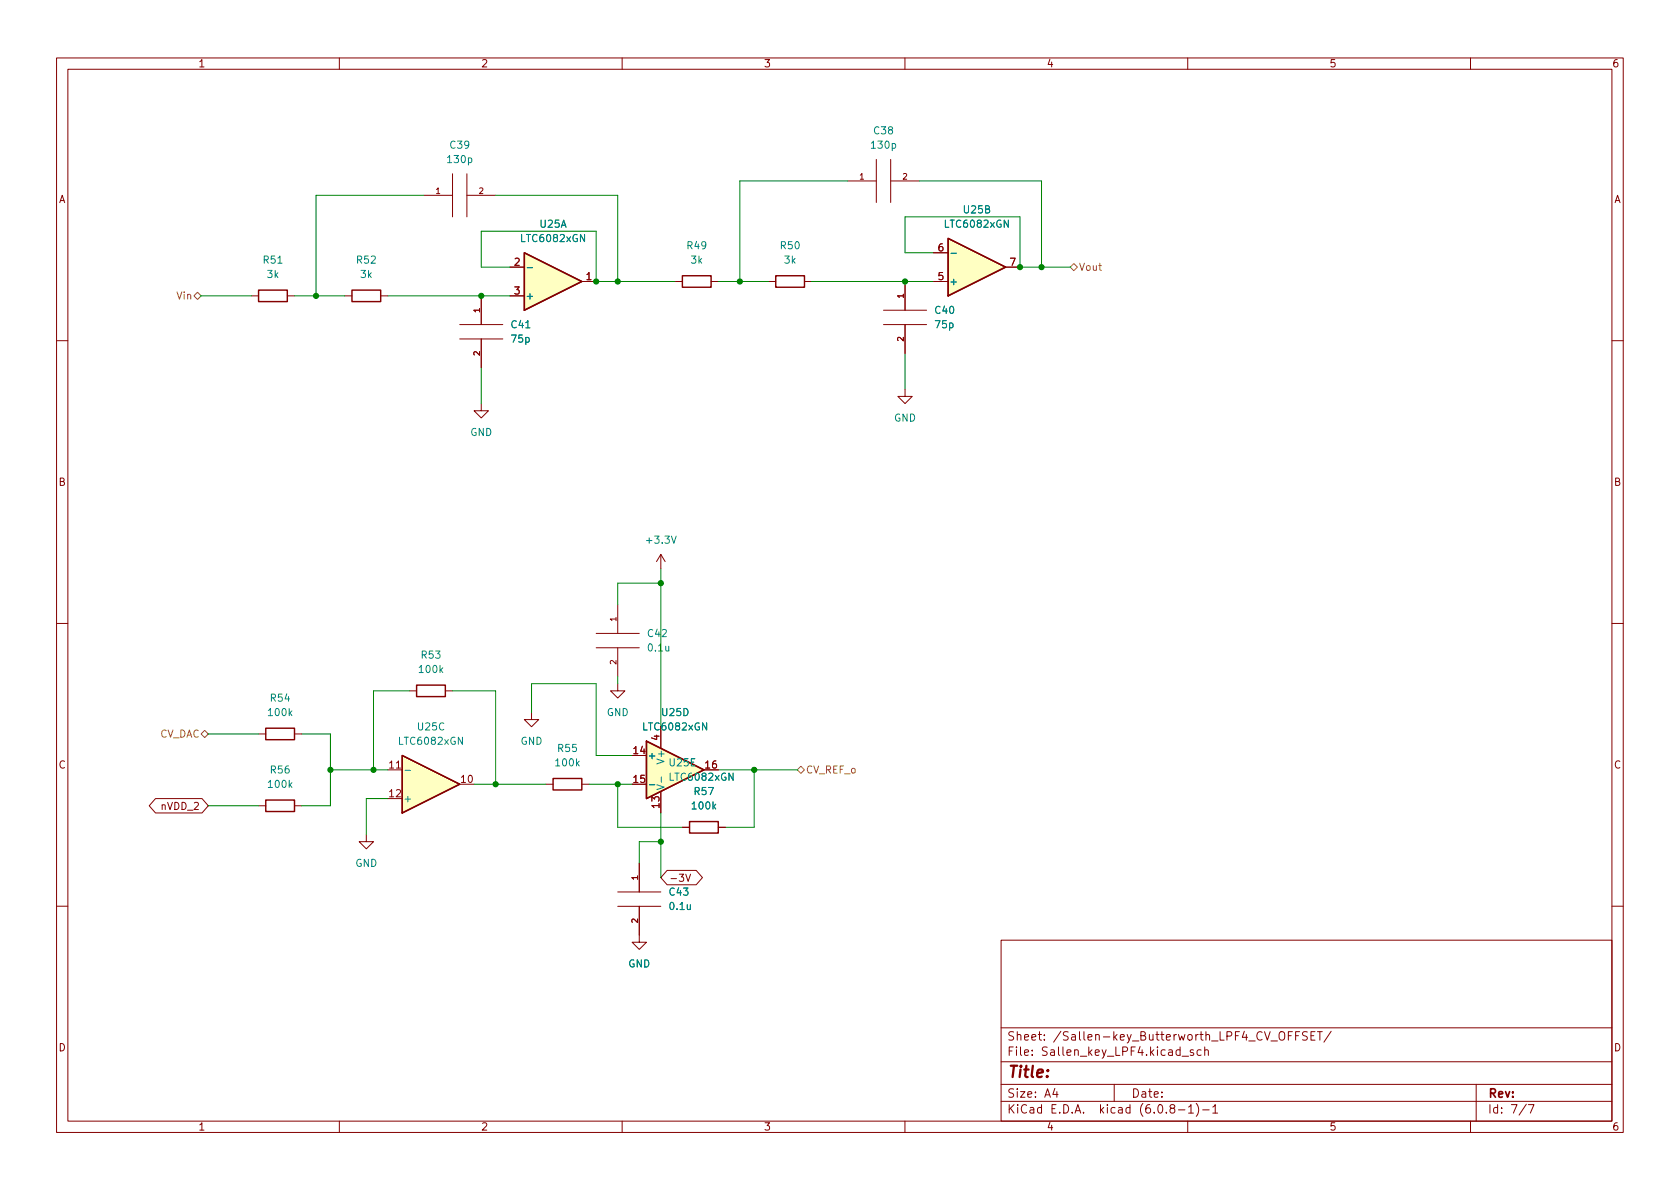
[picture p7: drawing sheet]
<svg xmlns="http://www.w3.org/2000/svg" width="297mm" height="210mm" viewBox="0 0 297 210" stroke-linecap="round" stroke-linejoin="round" font-family="sans-serif">
<g fill="none" stroke="#840000" stroke-width=".18">
<path d="M10 10.2h277v190.1h-277zM12 12.2h273v186.1h-273zM60 10.2v2M110 10.2v2M160 10.2v2M210 10.2v2M260 10.2v2M74.9 34.5h5.1M80 30.7v7.6M82.5 30.7v7.6M82.5 34.5h5.1M149.9 32h5"/>
<path d="M154.9 28.2v7.6M157.5 28.2v7.6M157.5 32h5.1M44.4 52.3h1.3M50.8 52.3h1.3M61 52.3h1.2M67.3 52.3h1.3M81.3 59.9h7.6M81.3 57.4h7.6M85.1 52.3v5.1M85.1 59.9v5.1M90.2 52.3h2.5"/>
<path d="M90.2 47.2h2.5M102.9 49.8h2.5M119.4 49.8h1.2M125.7 49.8h1.3M135.9 49.8h1.3M142.2 49.8h1.3M156.2 57.4h7.6M156.2 54.9h7.6M160 49.8v5.1M160 57.4v5.1M165.1 49.8h2.5M165.1 44.7h2.5"/>
<path d="M177.8 47.2h2.5M10 60.2h2M85.1 71.4v1.2h1.3l-1.3 1.3-1.3-1.3h1.3M160 68.8v1.3h1.3l-1.3 1.3-1.3-1.3h1.3M285 60.2h2M116.8 98l-.7 1.3M116.8 98v2.6M116.8 98l.8 1.3M10 110.2h2M105.4 114.5h7.6M105.4 112h7.6M109.2 106.9v5.1"/>
<path d="M109.2 114.5v5.1M285 110.2h2M45.7 129.8h1.3M52.1 129.8h1.2M68.6 136.1h2.5M72.4 122.2h1.3M78.7 122.2h1.3M94 126v1.2h1.2l-1.2 1.3-1.3-1.3h1.3M96.5 138.7h1.3M102.9 138.7h1.2M109.2 120.9v1.3h1.3l-1.3 1.2-1.3-1.2h1.3M116.8 128.5v3.8"/>
<path d="M116.8 139.9v3.9M27.5 141.2h8.2l1.1 1.3-1.1 1.3h-8.2l-1.1-1.3zM45.7 142.5h1.3M52.1 142.5h1.2M64.8 147.6v1.2h1.2l-1.2 1.3-1.3-1.3h1.3M109.2 157.7h7.6M113 152.6v5.1M118 153.9h5.1l1.1 1.3-1.1 1.3h-5.1l-1.2-1.3zM120.6 146.3h1.3M121.2 154.6l.5 1.3 .4-1.3M127 146.3h1.3M10 160.2h2"/>
<path d="M109.2 160.3h7.6M113 160.3v6.3h1.3l-1.3 1.3-1.2-1.3h1.2M177 166.3h108v32h-108zM285 160.2h2M60 198.3v2M110 198.3v2M160 198.3v2M177 194.8h108M177 191.8h108M177 187.8h108M177 181.8h108M186.5 192.5l-.4 1h1"/>
<path d="M186.9 193v1M197 191.8v3M207.1 196l-.2-.3v-.2l.2-.2 .5 .1 .1 .2-.1 .2-.6 .2-.1 .3v.4l.2 .1h.5l.1-.3-.1-.4-.2-.1M208.4 196.3h1.1M209 186.8h1.1M210 198.3v2M210.1 195.8l.5-.5v1.5M210.1 196.8h.9M211 185.7l-.4-.1-.2 .2 .1 .3 .5 .1v.4h-.6M211.5 195.1a1.72 1.72 0 0 1 0 2.3M212.4 185.7l-.5-.1-.3 .3v.4l.2 .3h.6M212.6 196.3h1.2"/>
<path d="M213 185.8l.2-.2 .4 .1v.9M213 185.1v1.5M214.4 195.8l.5-.5v1.5M214.4 196.8h.9M227.8 183.1h.5M228.5 182.4h-.7v1.5M229.1 183.1h.5M229.8 182.4h-.7v1.5M231.1 182.5l-.5-.1-.2 .2v.4l.6 .3 .1 .3-.2 .3h-.6M231.8 183.1h.5M232.5 182.4h-.7v1.5h.7M232.9 182.4h.9"/>
<path d="M233.4 182.4v1.5M235.4 182.4l-1.3 1.9M260 198.3v2M261 191.8v6.5M269.9 195.3l-1.3 1.9M270.2 195.3h1l-.6 1.5"/>
</g>
<g fill="none" stroke="#840000" stroke-width=".25">
<path d="M45.7 51.3h5.1v2h-5.1zM62.2 51.3h5.1v2h-5.1zM92.7 44.7l10.2 5.1-10.2 5.1zM120.6 48.8h5.1v2h-5.1zM137.2 48.8h5v2h-5zM167.6 42.2l10.2 5-10.2 5.1zM47 128.8h5.1v2h-5.1zM71.1 133.6l10.2 5.1-10.2 5.1zM73.7 121.2h5v2h-5zM97.8 137.7h5.1v2h-5.1zM114.3 131.1l10.2 5-10.2 5.1zM47 141.5h5.1v2h-5.1z"/>
<path d="M121.9 145.3h5.1v2h-5.1z"/>
</g>
<g fill="#ffffc2" stroke="#ffffc2" stroke-width=".18">
<path d="M92.7 44.7l10.2 5.1-10.2 5.1z"/>
<path d="M167.6 42.2l10.2 5-10.2 5.1z"/>
<path d="M71.1 133.6l10.2 5.1-10.2 5.1z"/>
<path d="M114.3 131.1l10.2 5-10.2 5.1z"/>
</g>
<path d="M93.2 47.3h1M168.1 44.8h1M71.6 136.2h1M114.8 138.8h1M116.9 137.4v1" fill="none" stroke="#008484" stroke-width=".18"/>
<path d="M34.9 51.7l.7 .6-.7 .7-.6-.7zM189.2 47.2l.7-.6 .6 .6-.6 .7zM35.6 129.8l.6-.6 .6 .6-.6 .6zM141 136.1l.6-.6 .6 .6-.6 .7z" fill="none" stroke="#848400" stroke-width=".18"/>
<g fill="none" stroke="#008400" stroke-width=".18">
<path d="M74.9 34.5h-19v17.8M87.6 34.5h21.6v15.3M149.9 32h-19.1v17.8M162.6 32h21.5v15.2M35.6 52.3h8.8M52.1 52.3h8.9M68.6 52.3h21.6M90.2 47.2h-5.1v-6.3h20.3v8.9h14M127 49.8h8.9M143.5 49.8h21.6M165.1 44.7h-5.1v-6.4h20.3v8.9h8.9M85.1 65v6.4"/>
<path d="M160 62.5v6.3M109.2 119.6v1.3M116.8 100.6v27.9M116.8 103.1h-7.6v3.8M36.8 129.8h8.9M53.3 129.8h5.1v12.7h-5.1M58.4 136.1h10.2M72.4 122.2h-6.4v13.9M80 122.2h7.6v16.5M83.8 138.7h12.7M94 126v-5.1h11.4v12.7h6.4M104.1 138.7h7.7"/>
<path d="M109.2 138.7v7.6h11.4M127 136.1h14M133.3 136.1v10.2h-5M36.8 142.5h8.9M68.6 141.2h-3.8v6.4M116.8 143.8v11.4M116.8 148.8h-3.8v3.8"/>
</g>
<g fill="#008400" stroke="#008400" stroke-width=".18">
<circle cx="116.8" cy="103.1" r=".46"/>
<circle cx="116.8" cy="148.8" r=".46"/>
<circle cx="109.2" cy="138.7" r=".46"/>
<circle cx="133.3" cy="136.1" r=".46"/>
<circle cx="130.8" cy="49.8" r=".46"/>
<circle cx="180.3" cy="47.2" r=".46"/>
<circle cx="184.1" cy="47.2" r=".46"/>
<circle cx="160" cy="49.8" r=".46"/>
<circle cx="58.4" cy="136.1" r=".46"/>
<circle cx="87.6" cy="138.7" r=".46"/>
<circle cx="66" cy="136.1" r=".46"/>
<circle cx="85.1" cy="52.3" r=".46"/>
<circle cx="109.2" cy="49.8" r=".46"/>
<circle cx="105.4" cy="49.8" r=".46"/>
<circle cx="55.9" cy="52.3" r=".46"/>
</g>
<text font-size="2.8" fill="#840000" x="178" y="190.6">Title:</text>
<g font-size="2.1" fill="#840000">
<text x="178" y="184">Sheet: /Sallen-key_Butterworth_LPF4_CV_OFFSET/</text>
<text x="178" y="186.7">File: Sallen_key_LPF4.kicad_sch</text>
<text x="178" y="196.9">KiCad E.D.A. kicad (6.0.8-1)-1</text>
<text x="178" y="194.1">Size: A4</text>
<text x="200" y="194.1">Date:</text>
<text x="263" y="194.1">Rev:</text>
<text x="263" y="196.9">Id: 7/7</text>
</g>
<g font-size="1.8" fill="#840000">
<text x="35" y="11.9">1</text>
<text x="85" y="11.9">2</text>
<text x="135" y="11.9">3</text>
<text x="185" y="11.9">4</text>
<text x="235" y="11.9">5</text>
<text x="285" y="11.9">6</text>
<text x="10.3" y="35.9">A</text>
<text x="285.3" y="35.9">A</text>
<text x="90.9" y="47">2</text>
<text x="165.9" y="44.4">6</text>
<text x="178.6" y="47">7</text>
<text x="90.9" y="52.1">3</text>
<text x="103.6" y="49.5">1</text>
<text x="165.9" y="49.5">5</text>
<text x="10.3" y="85.9">B</text>
<text x="285.3" y="85.9">B</text>
<text x="116.6" y="130.9" transform="rotate(-90 116.6 130.9)">4</text>
<text x="10.3" y="135.9">C</text>
<text x="68.9" y="135.9">11</text>
<text x="112" y="133.3">14</text>
<text x="124.7" y="135.9">16</text>
<text x="285.3" y="135.9">C</text>
<text x="28.6" y="143.2">nVDD_2</text>
<text x="68.9" y="141">12</text>
<text x="81.6" y="138.4">10</text>
<text x="112" y="138.4">15</text>
<text x="116.6" y="142.8" transform="rotate(-90 116.6 142.8)">13</text>
<text x="118.3" y="155.9">-3V</text>
<text x="10.3" y="185.9">D</text>
<text x="285.3" y="185.9">D</text>
<text x="35" y="199.9">1</text>
<text x="85" y="199.9">2</text>
<text x="135" y="199.9">3</text>
<text x="185" y="199.9">4</text>
<text x="235" y="199.9">5</text>
<text x="285" y="199.9">6</text>
</g>
<g font-size="1.8" fill="#008484">
<text x="154.6" y="23.7">C38</text>
<text x="79.3" y="28.8">130p</text>
<text x="79.7" y="26.3">C39</text>
<text x="154.2" y="26.3">130p</text>
<text x="95.5" y="40.3">U25A</text>
<text x="167.2" y="40.3">LTC6082xGN</text>
<text x="170.5" y="37.7">U25B</text>
<text x="46.6" y="46.6">R51</text>
<text x="63.1" y="46.6">R52</text>
<text x="92.3" y="42.8">LTC6082xGN</text>
<text x="121.6" y="44.1">R49</text>
<text x="122.2" y="46.6">3k</text>
<text x="138.1" y="44.1">R50</text>
<text x="138.7" y="46.6">3k</text>
<text x="47.3" y="49.1">3k</text>
<text x="63.8" y="49.1">3k</text>
<text x="92.8" y="53">+</text>
<text x="167.8" y="50.4">+</text>
<text x="90.5" y="58">C41</text>
<text x="165.4" y="55.5">C40</text>
<text x="165.4" y="58">75p</text>
<text x="90.5" y="60.6">75p</text>
<text x="83.1" y="77.1">GND</text>
<text x="158.1" y="74.5">GND</text>
<text x="114.5" y="96.1">+3.3V</text>
<text x="114.6" y="112.6">C42</text>
<text x="74.2" y="119">100k</text>
<text x="74.6" y="116.5">R53</text>
<text x="114.7" y="115.2">0.1u</text>
<text x="47.9" y="124.1">R54</text>
<text x="47.6" y="126.6">100k</text>
<text x="70.7" y="131.7">LTC6082xGN</text>
<text x="73.9" y="129.2">U25C</text>
<text x="92" y="131.7">GND</text>
<text x="107.3" y="126.6">GND</text>
<text x="113.9" y="129.2">LTC6082xGN</text>
<text x="117.1" y="126.6">U25D</text>
<text x="47.9" y="136.8">R56</text>
<text x="98.4" y="135.5">100k</text>
<text x="98.7" y="133">R55</text>
<text x="114.4" y="134.2">+</text>
<text x="117.5" y="134.7" transform="rotate(-90 117.5 134.7)">V+</text>
<text x="118.4" y="135.5">U25E</text>
<text x="47.6" y="139.3">100k</text>
<text x="71.2" y="141.9">+</text>
<text x="117.5" y="139.8" transform="rotate(-90 117.5 139.8)">V-</text>
<text x="118.6" y="138">LTC6082xGN</text>
<text x="122.5" y="143.1">100k</text>
<text x="122.8" y="140.6">R57</text>
<text x="62.8" y="153.3">GND</text>
<text x="118.4" y="158.4">C43</text>
<text x="118.5" y="160.9">0.1u</text>
<text x="111.1" y="171.1">GND</text>
</g>
<g font-size="1.8" fill="#848400">
<text x="190.7" y="47.9">Vout</text>
<text x="31.3" y="53">Vin</text>
<text x="28.1" y="130.4">CV_DAC</text>
<text x="142.4" y="136.8">CV_REF_o</text>
</g>
<g font-size="1.4" fill="#840000">
<text x="77.1" y="34.3">1</text>
<text x="84.7" y="34.3">2</text>
<text x="152" y="31.7">1</text>
<text x="159.6" y="31.7">2</text>
<text x="159.8" y="52.7" transform="rotate(-90 159.8 52.7)">1</text>
<text x="84.8" y="55.3" transform="rotate(-90 84.8 55.3)">1</text>
<text x="84.8" y="62.9" transform="rotate(-90 84.8 62.9)">2</text>
<text x="159.8" y="60.3" transform="rotate(-90 159.8 60.3)">2</text>
<text x="109" y="109.9" transform="rotate(-90 109 109.9)">1</text>
<text x="109" y="117.5" transform="rotate(-90 109 117.5)">2</text>
<text x="112.8" y="155.6" transform="rotate(-90 112.8 155.6)">1</text>
<text x="112.8" y="163.2" transform="rotate(-90 112.8 163.2)">2</text>
</g>
</svg>
